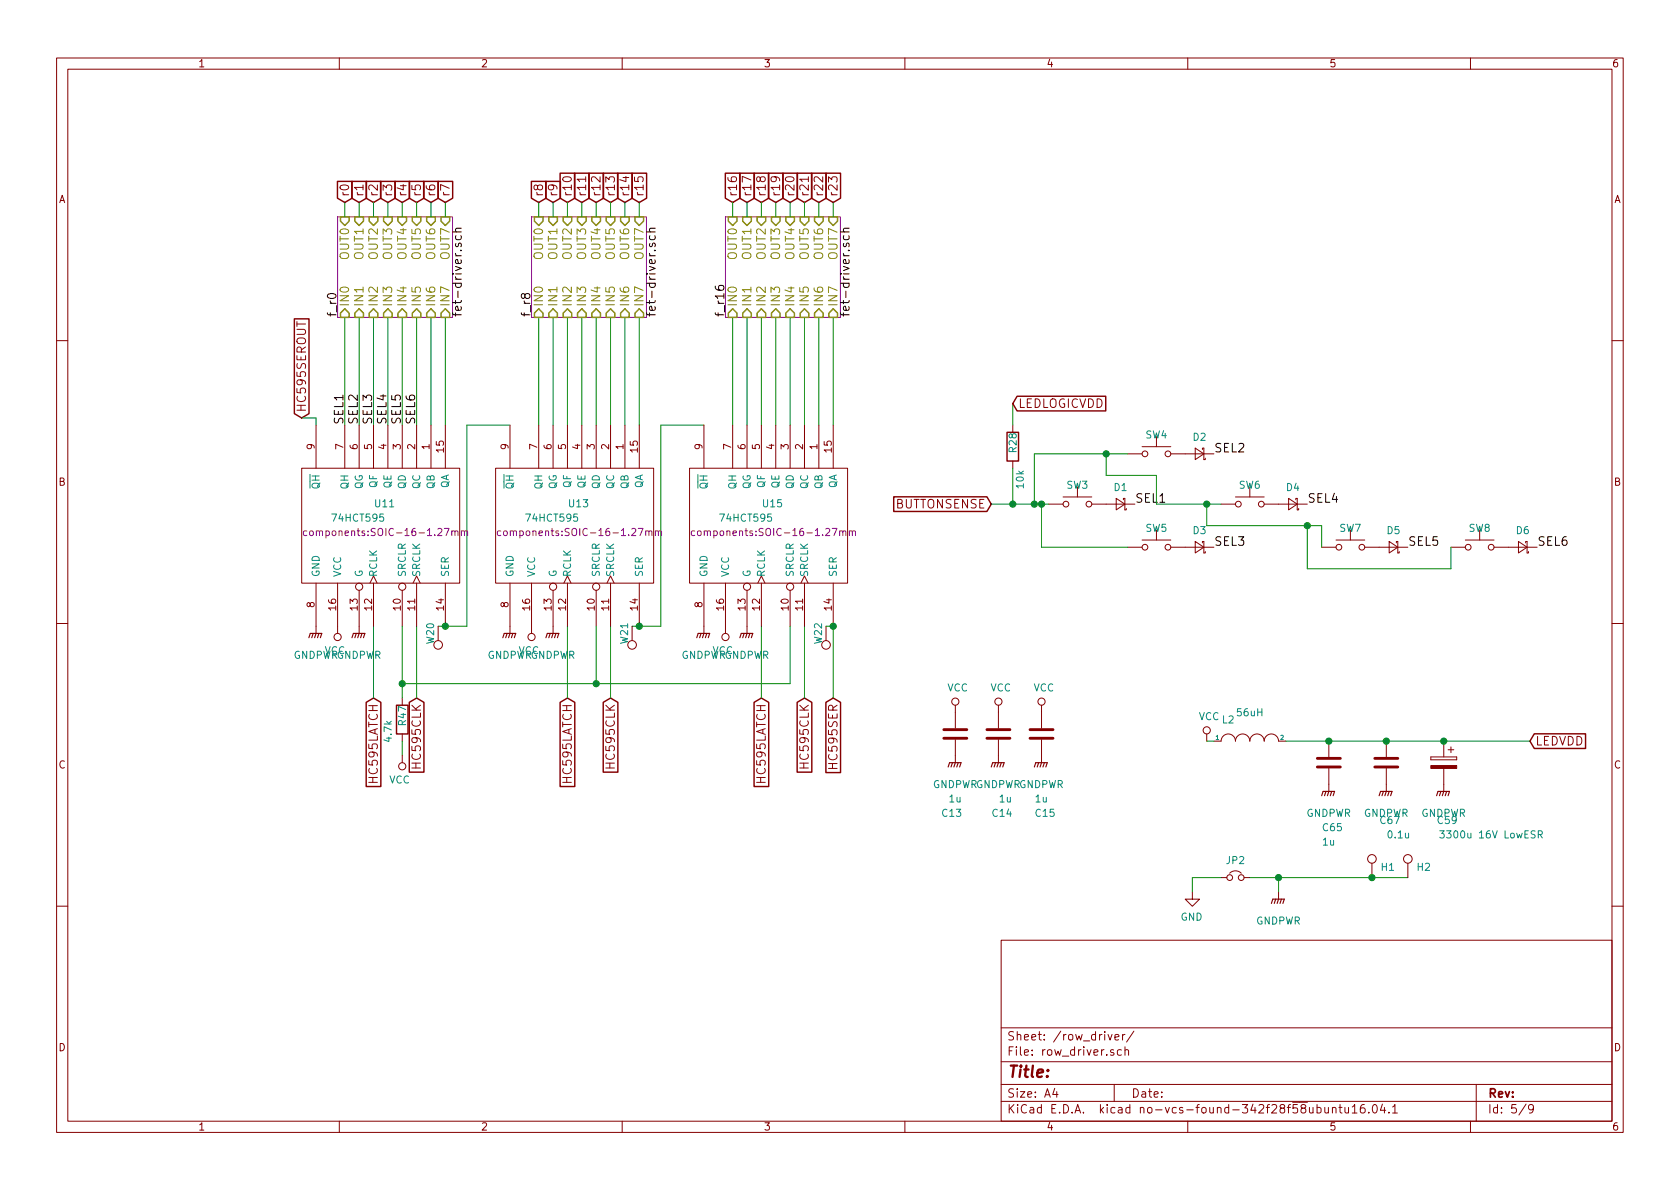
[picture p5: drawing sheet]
EESchema Schematic File Version 2
LIBS:power
LIBS:device
LIBS:transistors
LIBS:conn
LIBS:linear
LIBS:regul
LIBS:74xx
LIBS:cmos4000
LIBS:adc-dac
LIBS:dsp
LIBS:analog_switches
LIBS:audio
LIBS:interface
LIBS:display
LIBS:siliconi
LIBS:opto
LIBS:contrib
LIBS:valves
LIBS:DeeComponents
LIBS:bb-ch340t
LIBS:wroom-02
LIBS:actel
LIBS:silabs
LIBS:ac-dc
LIBS:ir
LIBS:74xgxx
LIBS:Zilog
LIBS:dc-dc
LIBS:references
LIBS:cmos_ieee
LIBS:sensors
LIBS:bbd
LIBS:bosch
LIBS:zetex
LIBS:hc11
LIBS:ESD_Protection
LIBS:Oscillators
LIBS:allegro
LIBS:switches
LIBS:pspice
LIBS:transf
LIBS:relays
LIBS:ttl_ieee
LIBS:diode
LIBS:wiznet
LIBS:mechanical
LIBS:dotmatrix_64x48-cache
EELAYER 26 0
EELAYER END
$Descr A4 11693 8268
encoding utf-8
Sheet 5 9
Title ""
Date ""
Rev ""
Comp ""
Comment1 ""
Comment2 ""
Comment3 ""
Comment4 ""
$EndDescr
Text GLabel 2100 2900 1    60   Input ~ 0
HC595SEROUT
Text GLabel 5800 4850 3    60   Input ~ 0
HC595SER
Text GLabel 5300 4850 3    60   Input ~ 0
HC595LATCH
Text GLabel 3950 4850 3    60   Input ~ 0
HC595LATCH
Text GLabel 2600 4850 3    60   Input ~ 0
HC595LATCH
Text GLabel 5600 4850 3    60   Input ~ 0
HC595CLK
Text GLabel 2900 4850 3    60   Input ~ 0
HC595CLK
Text GLabel 4250 4850 3    60   Input ~ 0
HC595CLK
Text GLabel 3750 1400 1    60   Input ~ 0
r8
Text GLabel 3100 1400 1    60   Input ~ 0
r7
Text GLabel 3000 1400 1    60   Input ~ 0
r6
Text GLabel 2900 1400 1    60   Input ~ 0
r5
Text GLabel 2800 1400 1    60   Input ~ 0
r4
Text GLabel 2700 1400 1    60   Input ~ 0
r3
Text GLabel 2600 1400 1    60   Input ~ 0
r2
Text GLabel 2500 1400 1    60   Input ~ 0
r1
Wire Wire Line
	3050 4350 3250 4350
Wire Wire Line
	3250 4350 3250 2950
Wire Wire Line
	3250 2950 3550 2950
Wire Wire Line
	4900 2950 4600 2950
Wire Wire Line
	2200 2900 2100 2900
Wire Wire Line
	2200 2950 2200 2900
Wire Wire Line
	5800 4350 5800 4850
Wire Wire Line
	5300 4350 5300 4850
Wire Wire Line
	3950 4350 3950 4850
Wire Wire Line
	2600 4350 2600 4850
Wire Wire Line
	5600 4350 5600 4850
Wire Wire Line
	2900 4350 2900 4850
Wire Wire Line
	4250 4350 4250 4850
Wire Wire Line
	4400 4350 4600 4350
Wire Wire Line
	4600 4350 4600 2950
Wire Wire Line
	3100 2200 3100 2950
Wire Wire Line
	5700 2200 5700 2950
Wire Wire Line
	5600 2200 5600 2950
Wire Wire Line
	5500 2200 5500 2950
Wire Wire Line
	5400 2200 5400 2950
Wire Wire Line
	5300 2200 5300 2950
Wire Wire Line
	5200 2200 5200 2950
Wire Wire Line
	5100 2200 5100 2950
Wire Wire Line
	4450 2200 4450 2950
Wire Wire Line
	4350 2200 4350 2950
Wire Wire Line
	4250 2200 4250 2950
Wire Wire Line
	4150 2200 4150 2950
Wire Wire Line
	4050 2200 4050 2950
Wire Wire Line
	3950 2200 3950 2950
Wire Wire Line
	3850 2200 3850 2950
Wire Wire Line
	3750 2200 3750 2950
Wire Wire Line
	5800 2200 5800 2950
Wire Wire Line
	3000 2200 3000 2950
Wire Wire Line
	2900 2200 2900 2950
Wire Wire Line
	2800 2200 2800 2950
Wire Wire Line
	2700 2200 2700 2950
Wire Wire Line
	2600 2200 2600 2950
Wire Wire Line
	2500 2200 2500 2950
Wire Wire Line
	2400 2200 2400 2950
Text Label 2400 2950 1    60   ~ 0
SEL1
Text Label 2500 2950 1    60   ~ 0
SEL2
Text Label 2600 2950 1    60   ~ 0
SEL3
Text Label 2700 2950 1    60   ~ 0
SEL4
Text Label 2800 2950 1    60   ~ 0
SEL5
Text Label 2900 2950 1    60   ~ 0
SEL6
Text GLabel 5100 1400 1    60   Input ~ 0
r16
Text GLabel 4450 1400 1    60   Input ~ 0
r15
Text GLabel 4350 1400 1    60   Input ~ 0
r14
Text GLabel 4250 1400 1    60   Input ~ 0
r13
Text GLabel 4150 1400 1    60   Input ~ 0
r12
Text GLabel 4050 1400 1    60   Input ~ 0
r11
Text GLabel 3950 1400 1    60   Input ~ 0
r10
Text GLabel 3850 1400 1    60   Input ~ 0
r9
Text GLabel 5800 1400 1    60   Input ~ 0
r23
Text GLabel 5700 1400 1    60   Input ~ 0
r22
Text GLabel 5600 1400 1    60   Input ~ 0
r21
Text GLabel 5500 1400 1    60   Input ~ 0
r20
Text GLabel 5400 1400 1    60   Input ~ 0
r19
Text GLabel 5300 1400 1    60   Input ~ 0
r18
Text GLabel 5200 1400 1    60   Input ~ 0
r17
Text GLabel 2400 1400 1    60   Input ~ 0
r0
$Sheet
S 2350 1500 800  700 
U 5816F8D6
F0 "f_r0" 60
F1 "fet-driver.sch" 60
F2 "IN0" I B 2400 2200 60 
F3 "OUT0" I T 2400 1500 60 
F4 "IN1" I B 2500 2200 60 
F5 "OUT1" I T 2500 1500 60 
F6 "IN2" I B 2600 2200 60 
F7 "OUT2" I T 2600 1500 60 
F8 "IN3" I B 2700 2200 60 
F9 "OUT3" I T 2700 1500 60 
F10 "IN6" I B 3000 2200 60 
F11 "OUT6" I T 3000 1500 60 
F12 "IN7" I B 3100 2200 60 
F13 "OUT7" I T 3100 1500 60 
F14 "IN4" I B 2800 2200 60 
F15 "OUT4" I T 2800 1500 60 
F16 "IN5" I B 2900 2200 60 
F17 "OUT5" I T 2900 1500 60 
$EndSheet
$Sheet
S 3700 1500 800  700 
U 5817D105
F0 "f_r8" 60
F1 "fet-driver.sch" 60
F2 "IN0" I B 3750 2200 60 
F3 "OUT0" I T 3750 1500 60 
F4 "IN1" I B 3850 2200 60 
F5 "OUT1" I T 3850 1500 60 
F6 "IN2" I B 3950 2200 60 
F7 "OUT2" I T 3950 1500 60 
F8 "IN3" I B 4050 2200 60 
F9 "OUT3" I T 4050 1500 60 
F10 "IN6" I B 4350 2200 60 
F11 "OUT6" I T 4350 1500 60 
F12 "IN7" I B 4450 2200 60 
F13 "OUT7" I T 4450 1500 60 
F14 "IN4" I B 4150 2200 60 
F15 "OUT4" I T 4150 1500 60 
F16 "IN5" I B 4250 2200 60 
F17 "OUT5" I T 4250 1500 60 
$EndSheet
$Sheet
S 5050 1500 800  700 
U 5817D18C
F0 "f_r16" 60
F1 "fet-driver.sch" 60
F2 "IN0" I B 5100 2200 60 
F3 "OUT0" I T 5100 1500 60 
F4 "IN1" I B 5200 2200 60 
F5 "OUT1" I T 5200 1500 60 
F6 "IN2" I B 5300 2200 60 
F7 "OUT2" I T 5300 1500 60 
F8 "IN3" I B 5400 2200 60 
F9 "OUT3" I T 5400 1500 60 
F10 "IN6" I B 5700 2200 60 
F11 "OUT6" I T 5700 1500 60 
F12 "IN7" I B 5800 2200 60 
F13 "OUT7" I T 5800 1500 60 
F14 "IN4" I B 5500 2200 60 
F15 "OUT4" I T 5500 1500 60 
F16 "IN5" I B 5600 2200 60 
F17 "OUT5" I T 5600 1500 60 
$EndSheet
Wire Wire Line
	5100 1400 5100 1500
Wire Wire Line
	5200 1400 5200 1500
Wire Wire Line
	5300 1400 5300 1500
Wire Wire Line
	5400 1400 5400 1500
Wire Wire Line
	5500 1400 5500 1500
Wire Wire Line
	5600 1400 5600 1500
Wire Wire Line
	5700 1400 5700 1500
Wire Wire Line
	5800 1400 5800 1500
Wire Wire Line
	3750 1400 3750 1500
Wire Wire Line
	3850 1400 3850 1500
Wire Wire Line
	3950 1400 3950 1500
Wire Wire Line
	4050 1400 4050 1500
Wire Wire Line
	4150 1400 4150 1500
Wire Wire Line
	4250 1400 4250 1500
Wire Wire Line
	4350 1400 4350 1500
Wire Wire Line
	4450 1400 4450 1500
Wire Wire Line
	2400 1400 2400 1500
Wire Wire Line
	2500 1400 2500 1500
Wire Wire Line
	2600 1400 2600 1500
Wire Wire Line
	2700 1400 2700 1500
Wire Wire Line
	2800 1400 2800 1500
Wire Wire Line
	2900 1400 2900 1500
Wire Wire Line
	3000 1400 3000 1500
Wire Wire Line
	3100 1400 3100 1500
$Comp
L SW_Push SW3
U 1 1
P 7500 3500
F 0 "SW3" H 7500 3634 50  0000 C CNN
F 1 "SW_PUSH_SMALL_H" H 7500 3634 50  0001 C CNN
F 2 "components:TACT-SW-4P" H 7500 3700 50  0001 C CNN
F 3 "" H 7500 3700 50  0000 C CNN
	1    7500 3500
	-1   0    0    -1  
$EndComp
$Comp
L D_Schottky_Small D1
U 1 1
P 7800 3500
F 0 "D1" H 7800 3387 50  0000 C CNN
F 1 "D_Schottky_Small" H 7800 3386 50  0001 C CNN
F 2 "components:SOD-523-mod" H 7800 3386 50  0001 C CNN
F 3 "" V 7800 3500 50  0000 C CNN
	1    7800 3500
	-1   0    0    1   
$EndComp
Text Label 7900 3500 0    60   ~ 0
SEL1
$Comp
L SW_Push SW4
U 1 1
P 8050 3150
F 0 "SW4" H 8050 3284 50  0000 C CNN
F 1 "SW_PUSH_SMALL_H" H 8050 3284 50  0001 C CNN
F 2 "components:TACT-SW-4P" H 8050 3350 50  0001 C CNN
F 3 "" H 8050 3350 50  0000 C CNN
	1    8050 3150
	-1   0    0    -1  
$EndComp
$Comp
L D_Schottky_Small D2
U 1 1
P 8350 3150
F 0 "D2" H 8350 3037 50  0000 C CNN
F 1 "D_Schottky_Small" H 8350 3036 50  0001 C CNN
F 2 "components:SOD-523-mod" H 8350 3036 50  0001 C CNN
F 3 "" V 8350 3150 50  0000 C CNN
	1    8350 3150
	-1   0    0    1   
$EndComp
Text Label 8450 3150 0    60   ~ 0
SEL2
$Comp
L SW_Push SW5
U 1 1
P 8050 3800
F 0 "SW5" H 8050 3934 50  0000 C CNN
F 1 "SW_PUSH_SMALL_H" H 8050 3934 50  0001 C CNN
F 2 "components:TACT-SW-4P" H 8050 4000 50  0001 C CNN
F 3 "" H 8050 4000 50  0000 C CNN
	1    8050 3800
	-1   0    0    -1  
$EndComp
$Comp
L D_Schottky_Small D3
U 1 1
P 8350 3800
F 0 "D3" H 8350 3687 50  0000 C CNN
F 1 "D_Schottky_Small" H 8350 3686 50  0001 C CNN
F 2 "components:SOD-523-mod" H 8350 3686 50  0001 C CNN
F 3 "" V 8350 3800 50  0000 C CNN
	1    8350 3800
	-1   0    0    1   
$EndComp
Text Label 8450 3800 0    60   ~ 0
SEL3
$Comp
L SW_Push SW6
U 1 1
P 8700 3500
F 0 "SW6" H 8700 3634 50  0000 C CNN
F 1 "SW_PUSH_SMALL_H" H 8700 3634 50  0001 C CNN
F 2 "components:TACT-SW-4P" H 8700 3700 50  0001 C CNN
F 3 "" H 8700 3700 50  0000 C CNN
	1    8700 3500
	-1   0    0    -1  
$EndComp
$Comp
L D_Schottky_Small D4
U 1 1
P 9000 3500
F 0 "D4" H 9000 3387 50  0000 C CNN
F 1 "D_Schottky_Small" H 9000 3386 50  0001 C CNN
F 2 "components:SOD-523-mod" H 9000 3386 50  0001 C CNN
F 3 "" V 9000 3500 50  0000 C CNN
	1    9000 3500
	-1   0    0    1   
$EndComp
Text Label 9100 3500 0    60   ~ 0
SEL4
$Comp
L SW_Push SW7
U 1 1
P 9400 3800
F 0 "SW7" H 9400 3934 50  0000 C CNN
F 1 "SW_PUSH_SMALL_H" H 9400 3934 50  0001 C CNN
F 2 "components:TACT-SW-4P" H 9400 4000 50  0001 C CNN
F 3 "" H 9400 4000 50  0000 C CNN
	1    9400 3800
	-1   0    0    -1  
$EndComp
$Comp
L D_Schottky_Small D5
U 1 1
P 9700 3800
F 0 "D5" H 9700 3687 50  0000 C CNN
F 1 "D_Schottky_Small" H 9700 3686 50  0001 C CNN
F 2 "components:SOD-523-mod" H 9700 3686 50  0001 C CNN
F 3 "" V 9700 3800 50  0000 C CNN
	1    9700 3800
	-1   0    0    1   
$EndComp
Text Label 9800 3800 0    60   ~ 0
SEL5
$Comp
L SW_Push SW8
U 1 1
P 10300 3800
F 0 "SW8" H 10300 3934 50  0000 C CNN
F 1 "SW_PUSH_SMALL_H" H 10300 3934 50  0001 C CNN
F 2 "components:TACT-SW-4P" H 10300 4000 50  0001 C CNN
F 3 "" H 10300 4000 50  0000 C CNN
	1    10300 3800
	-1   0    0    -1  
$EndComp
$Comp
L D_Schottky_Small D6
U 1 1
P 10600 3800
F 0 "D6" H 10600 3687 50  0000 C CNN
F 1 "D_Schottky_Small" H 10600 3686 50  0001 C CNN
F 2 "components:SOD-523-mod" H 10600 3686 50  0001 C CNN
F 3 "" V 10600 3800 50  0000 C CNN
	1    10600 3800
	-1   0    0    1   
$EndComp
Text Label 10700 3800 0    60   ~ 0
SEL6
Text GLabel 6900 3500 0    60   Input ~ 0
BUTTONSENSE
Wire Wire Line
	6900 3500 7300 3500
Wire Wire Line
	7200 3150 7850 3150
Wire Wire Line
	8050 3500 8500 3500
Wire Wire Line
	8050 3500 8050 3300
Wire Wire Line
	8050 3300 7700 3300
Wire Wire Line
	7700 3300 7700 3150
Connection ~ 7700 3150
Wire Wire Line
	7200 3500 7200 3150
Connection ~ 7200 3500
Wire Wire Line
	7250 3500 7250 3800
Wire Wire Line
	7250 3800 7850 3800
Connection ~ 7250 3500
Wire Wire Line
	8400 3500 8400 3650
Wire Wire Line
	8400 3650 9200 3650
Wire Wire Line
	9200 3650 9200 3800
Connection ~ 8400 3500
Wire Wire Line
	9100 3650 9100 3950
Wire Wire Line
	9100 3950 10100 3950
Wire Wire Line
	10100 3950 10100 3800
Connection ~ 9100 3650
$Comp
L R R28
U 1 1
P 7050 3100
F 0 "R28" V 7050 3050 50  0000 L CNN
F 1 "10k" V 7100 2800 50  0000 L CNN
F 2 "Resistors_SMD:R_0603_HandSoldering" V 6980 3100 50  0001 C CNN
F 3 "" H 7050 3100 50  0000 C CNN
	1    7050 3100
	1    0    0    -1  
$EndComp
Wire Wire Line
	7050 3250 7050 3500
Connection ~ 7050 3500
Wire Wire Line
	7050 2950 7050 2800
Text GLabel 7050 2800 2    60   Input ~ 0
LEDLOGICVDD
$Comp
L C C14
U 1 1
P 6950 5100
F 0 "C14" H 6900 4550 50  0000 L CNN
F 1 "1u" H 6950 4650 50  0000 L CNN
F 2 "Capacitors_SMD:C_0603_HandSoldering" H 7065 5009 50  0001 L CNN
F 3 "" H 6950 5100 50  0000 C CNN
	1    6950 5100
	1    0    0    -1  
$EndComp
$Comp
L C C15
U 1 1
P 7250 5100
F 0 "C15" H 7200 4550 50  0000 L CNN
F 1 "1u" H 7200 4650 50  0000 L CNN
F 2 "Capacitors_SMD:C_0603_HandSoldering" H 7365 5009 50  0001 L CNN
F 3 "" H 7250 5100 50  0000 C CNN
	1    7250 5100
	1    0    0    -1  
$EndComp
$Comp
L 74HC595-alt-vdd U11
U 1 1
P 2650 3650
F 0 "U11" V 2800 3600 50  0000 L CNN
F 1 "74HCT595" V 2700 3300 50  0000 L CNN
F 2 "components:SOIC-16-1.27mm" V 2600 3100 50  0000 L CNN
F 3 "" H 2650 3650 50  0000 C CNN
	1    2650 3650
	0    1    -1   0   
$EndComp
$Comp
L 74HC595-alt-vdd U13
U 1 1
P 4000 3650
F 0 "U13" V 4150 3600 50  0000 L CNN
F 1 "74HCT595" V 4050 3300 50  0000 L CNN
F 2 "components:SOIC-16-1.27mm" V 3950 3100 50  0000 L CNN
F 3 "" H 4000 3650 50  0000 C CNN
	1    4000 3650
	0    1    -1   0   
$EndComp
$Comp
L 74HC595-alt-vdd U15
U 1 1
P 5350 3650
F 0 "U15" V 5500 3600 50  0000 L CNN
F 1 "74HCT595" V 5400 3300 50  0000 L CNN
F 2 "components:SOIC-16-1.27mm" V 5300 3100 50  0000 L CNN
F 3 "" H 5350 3650 50  0000 C CNN
	1    5350 3650
	0    1    -1   0   
$EndComp
$Comp
L CP C59
U 1 1
P 10050 5300
F 0 "C59" H 9950 4900 50  0000 L CNN
F 1 "3300u 16V LowESR" H 9350 4800 50  0000 L CNN
F 2 "components:CAP_200_OR_300_P_LAY" H 10168 5209 50  0001 L CNN
F 3 "" H 10050 5300 50  0000 C CNN
	1    10050 5300
	-1   0    0    -1  
$EndComp
$Comp
L R R47
U 1 1
P 2800 5000
F 0 "R47" V 2800 4900 50  0000 L CNN
F 1 "4.7k" V 2700 5000 50  0000 L CNN
F 2 "Resistors_SMD:R_0603_HandSoldering" V 2730 5000 50  0001 C CNN
F 3 "" H 2800 5000 50  0000 C CNN
	1    2800 5000
	1    0    0    1   
$EndComp
Wire Wire Line
	2800 5150 2800 5250
$Comp
L C C65
U 1 1
P 9250 5300
F 0 "C65" H 9200 4850 50  0000 L CNN
F 1 "1u" H 9200 4750 50  0000 L CNN
F 2 "Capacitors_SMD:C_0603_HandSoldering" H 9365 5209 50  0001 L CNN
F 3 "" H 9250 5300 50  0000 C CNN
	1    9250 5300
	1    0    0    -1  
$EndComp
$Comp
L C C67
U 1 1
P 9650 5300
F 0 "C67" H 9600 4900 50  0000 L CNN
F 1 "0.1u" H 9650 4800 50  0000 L CNN
F 2 "Capacitors_SMD:C_0603_HandSoldering" H 9765 5209 50  0001 L CNN
F 3 "" H 9650 5300 50  0000 C CNN
	1    9650 5300
	1    0    0    -1  
$EndComp
$Comp
L VCC #PWR105
U 1 1
P 6650 4950
F 0 "#PWR105" H 6650 4800 50  0001 C CNN
F 1 "VCC" H 6667 5123 50  0000 C CNN
F 2 "" H 6650 4950 50  0000 C CNN
F 3 "" H 6650 4950 50  0000 C CNN
	1    6650 4950
	1    0    0    -1  
$EndComp
$Comp
L VCC #PWR107
U 1 1
P 6950 4950
F 0 "#PWR107" H 6950 4800 50  0001 C CNN
F 1 "VCC" H 6967 5123 50  0000 C CNN
F 2 "" H 6950 4950 50  0000 C CNN
F 3 "" H 6950 4950 50  0000 C CNN
	1    6950 4950
	1    0    0    -1  
$EndComp
$Comp
L VCC #PWR109
U 1 1
P 7250 4950
F 0 "#PWR109" H 7250 4800 50  0001 C CNN
F 1 "VCC" H 7267 5123 50  0000 C CNN
F 2 "" H 7250 4950 50  0000 C CNN
F 3 "" H 7250 4950 50  0000 C CNN
	1    7250 4950
	1    0    0    -1  
$EndComp
$Comp
L VCC #PWR98
U 1 1
P 2800 5250
F 0 "#PWR98" H 2800 5100 50  0001 C CNN
F 1 "VCC" H 2817 5423 50  0000 C CNN
F 2 "" H 2800 5250 50  0000 C CNN
F 3 "" H 2800 5250 50  0000 C CNN
	1    2800 5250
	-1   0    0    1   
$EndComp
$Comp
L VCC #PWR100
U 1 1
P 3700 4350
F 0 "#PWR100" H 3700 4200 50  0001 C CNN
F 1 "VCC" H 3717 4523 50  0000 C CNN
F 2 "" H 3700 4350 50  0000 C CNN
F 3 "" H 3700 4350 50  0000 C CNN
	1    3700 4350
	-1   0    0    1   
$EndComp
$Comp
L VCC #PWR96
U 1 1
P 2350 4350
F 0 "#PWR96" H 2350 4200 50  0001 C CNN
F 1 "VCC" H 2367 4523 50  0000 C CNN
F 2 "" H 2350 4350 50  0000 C CNN
F 3 "" H 2350 4350 50  0000 C CNN
	1    2350 4350
	-1   0    0    1   
$EndComp
$Comp
L VCC #PWR103
U 1 1
P 5050 4350
F 0 "#PWR103" H 5050 4200 50  0001 C CNN
F 1 "VCC" H 5067 4523 50  0000 C CNN
F 2 "" H 5050 4350 50  0000 C CNN
F 3 "" H 5050 4350 50  0000 C CNN
	1    5050 4350
	-1   0    0    1   
$EndComp
Text GLabel 10650 5150 2    60   Input ~ 0
LEDVDD
$Comp
L INDUCTOR L2
U 1 1
P 8700 5150
F 0 "L2" H 8550 5300 50  0000 C CNN
F 1 "56uH" H 8700 5350 50  0000 C CNN
F 2 "components:Choke_SMD_12x12mm_10.4x10.4mm_compat_h4.5mm_handsoldering" H 8700 5150 50  0001 C CNN
F 3 "" H 8700 5150 50  0000 C CNN
	1    8700 5150
	1    0    0    -1  
$EndComp
Wire Wire Line
	8950 5150 10650 5150
$Comp
L VCC #PWR111
U 1 1
P 8400 5150
F 0 "#PWR111" H 8400 5000 50  0001 C CNN
F 1 "VCC" H 8417 5323 50  0000 C CNN
F 2 "" H 8400 5150 50  0000 C CNN
F 3 "" H 8400 5150 50  0000 C CNN
	1    8400 5150
	1    0    0    -1  
$EndComp
Connection ~ 10050 5150
Connection ~ 9650 5150
Connection ~ 9250 5150
Wire Wire Line
	8450 5150 8400 5150
$Comp
L TEST_1P W22
U 1 1
P 5750 4350
F 0 "W22" V 5800 4400 50  0000 C CNN
F 1 "TEST_1P" V 5854 4424 50  0001 C CNN
F 2 "Measurement_Points:Measurement_Point_Round-SMD-Pad_Small" H 5950 4350 50  0001 C CNN
F 3 "" H 5950 4350 50  0000 C CNN
	1    5750 4350
	-1   0    0    1   
$EndComp
Wire Wire Line
	5750 4350 5800 4350
Connection ~ 5800 4350
$Comp
L TEST_1P W21
U 1 1
P 4400 4350
F 0 "W21" V 4450 4400 50  0000 C CNN
F 1 "TEST_1P" V 4504 4424 50  0001 C CNN
F 2 "Measurement_Points:Measurement_Point_Round-SMD-Pad_Small" H 4600 4350 50  0001 C CNN
F 3 "" H 4600 4350 50  0000 C CNN
	1    4400 4350
	-1   0    0    1   
$EndComp
Connection ~ 4450 4350
$Comp
L TEST_1P W20
U 1 1
P 3050 4350
F 0 "W20" V 3100 4400 50  0000 C CNN
F 1 "TEST_1P" V 3154 4424 50  0001 C CNN
F 2 "Measurement_Points:Measurement_Point_Round-SMD-Pad_Small" H 3250 4350 50  0001 C CNN
F 3 "" H 3250 4350 50  0000 C CNN
	1    3050 4350
	-1   0    0    1   
$EndComp
Connection ~ 3100 4350
$Comp
L C C13
U 1 1
P 6650 5100
F 0 "C13" H 6550 4550 50  0000 L CNN
F 1 "1u" H 6600 4650 50  0000 L CNN
F 2 "Capacitors_SMD:C_0603_HandSoldering" H 6765 5009 50  0001 L CNN
F 3 "" H 6650 5100 50  0000 C CNN
	1    6650 5100
	1    0    0    -1  
$EndComp
$Comp
L GND #PWR112
U 1 1
P 8900 6300
F 0 "#PWR112" H 8900 6050 50  0001 C CNN
F 1 "GND" H 8905 6127 50  0000 C CNN
F 2 "" H 8900 6300 50  0000 C CNN
F 3 "" H 8900 6300 50  0000 C CNN
	1    8900 6300
	-1   0    0    -1  
$EndComp
Wire Wire Line
	8900 6100 8900 6300
$Comp
L TEST_1P H1
U 1 1
P 9550 6100
F 0 "H1" H 9608 6174 50  0000 L CNN
F 1 "TEST_1P" H 9608 6129 50  0001 L CNN
F 2 "components:MountingHole_stud-M3" H 9608 6129 50  0001 L CNN
F 3 "" H 9750 6100 50  0000 C CNN
	1    9550 6100
	1    0    0    -1  
$EndComp
$Comp
L TEST_1P H2
U 1 1
P 9800 6100
F 0 "H2" H 9858 6174 50  0000 L CNN
F 1 "TEST_1P" H 9858 6129 50  0001 L CNN
F 2 "components:MountingHole_stud-M3" H 9858 6129 50  0001 L CNN
F 3 "" H 10000 6100 50  0000 C CNN
	1    9800 6100
	1    0    0    -1  
$EndComp
Connection ~ 9550 6100
Wire Wire Line
	4150 4350 4150 4750
Wire Wire Line
	2800 4750 5500 4750
Wire Wire Line
	2800 4350 2800 4850
Wire Wire Line
	5500 4750 5500 4350
Connection ~ 4150 4750
Connection ~ 2800 4750
Wire Wire Line
	8900 6100 9800 6100
$Comp
L GND #PWR106
U 1 1
P 6650 5250
F 0 "#PWR106" H 6650 5000 50  0001 C CNN
F 1 "GND" H 6655 5077 50  0000 C CNN
F 2 "" H 6650 5250 50  0000 C CNN
F 3 "" H 6650 5250 50  0000 C CNN
	1    6650 5250
	-1   0    0    -1  
$EndComp
$Comp
L GND #PWR108
U 1 1
P 6950 5250
F 0 "#PWR108" H 6950 5000 50  0001 C CNN
F 1 "GND" H 6955 5077 50  0000 C CNN
F 2 "" H 6950 5250 50  0000 C CNN
F 3 "" H 6950 5250 50  0000 C CNN
	1    6950 5250
	-1   0    0    -1  
$EndComp
$Comp
L GND #PWR110
U 1 1
P 7250 5250
F 0 "#PWR110" H 7250 5000 50  0001 C CNN
F 1 "GND" H 7255 5077 50  0000 C CNN
F 2 "" H 7250 5250 50  0000 C CNN
F 3 "" H 7250 5250 50  0000 C CNN
	1    7250 5250
	-1   0    0    -1  
$EndComp
$Comp
L GND #PWR113
U 1 1
P 9250 5450
F 0 "#PWR113" H 9250 5200 50  0001 C CNN
F 1 "GND" H 9255 5277 50  0000 C CNN
F 2 "" H 9250 5450 50  0000 C CNN
F 3 "" H 9250 5450 50  0000 C CNN
	1    9250 5450
	-1   0    0    -1  
$EndComp
$Comp
L GND #PWR114
U 1 1
P 9650 5450
F 0 "#PWR114" H 9650 5200 50  0001 C CNN
F 1 "GND" H 9655 5277 50  0000 C CNN
F 2 "" H 9650 5450 50  0000 C CNN
F 3 "" H 9650 5450 50  0000 C CNN
	1    9650 5450
	-1   0    0    -1  
$EndComp
$Comp
L GND #PWR115
U 1 1
P 10050 5450
F 0 "#PWR115" H 10050 5200 50  0001 C CNN
F 1 "GND" H 10055 5277 50  0000 C CNN
F 2 "" H 10050 5450 50  0000 C CNN
F 3 "" H 10050 5450 50  0000 C CNN
	1    10050 5450
	-1   0    0    -1  
$EndComp
$Comp
L GND #PWR104
U 1 1
P 5200 4350
F 0 "#PWR104" H 5200 4100 50  0001 C CNN
F 1 "GND" H 5205 4177 50  0000 C CNN
F 2 "" H 5200 4350 50  0000 C CNN
F 3 "" H 5200 4350 50  0000 C CNN
	1    5200 4350
	-1   0    0    -1  
$EndComp
$Comp
L GND #PWR102
U 1 1
P 4900 4350
F 0 "#PWR102" H 4900 4100 50  0001 C CNN
F 1 "GND" H 4905 4177 50  0000 C CNN
F 2 "" H 4900 4350 50  0000 C CNN
F 3 "" H 4900 4350 50  0000 C CNN
	1    4900 4350
	-1   0    0    -1  
$EndComp
$Comp
L GND #PWR101
U 1 1
P 3850 4350
F 0 "#PWR101" H 3850 4100 50  0001 C CNN
F 1 "GND" H 3855 4177 50  0000 C CNN
F 2 "" H 3850 4350 50  0000 C CNN
F 3 "" H 3850 4350 50  0000 C CNN
	1    3850 4350
	-1   0    0    -1  
$EndComp
$Comp
L GND #PWR99
U 1 1
P 3550 4350
F 0 "#PWR99" H 3550 4100 50  0001 C CNN
F 1 "GND" H 3555 4177 50  0000 C CNN
F 2 "" H 3550 4350 50  0000 C CNN
F 3 "" H 3550 4350 50  0000 C CNN
	1    3550 4350
	-1   0    0    -1  
$EndComp
$Comp
L GND #PWR97
U 1 1
P 2500 4350
F 0 "#PWR97" H 2500 4100 50  0001 C CNN
F 1 "GND" H 2505 4177 50  0000 C CNN
F 2 "" H 2500 4350 50  0000 C CNN
F 3 "" H 2500 4350 50  0000 C CNN
	1    2500 4350
	-1   0    0    -1  
$EndComp
$Comp
L GND #PWR95
U 1 1
P 2200 4350
F 0 "#PWR95" H 2200 4100 50  0001 C CNN
F 1 "GND" H 2205 4177 50  0000 C CNN
F 2 "" H 2200 4350 50  0000 C CNN
F 3 "" H 2200 4350 50  0000 C CNN
	1    2200 4350
	-1   0    0    -1  
$EndComp
$EndSCHEMATC
